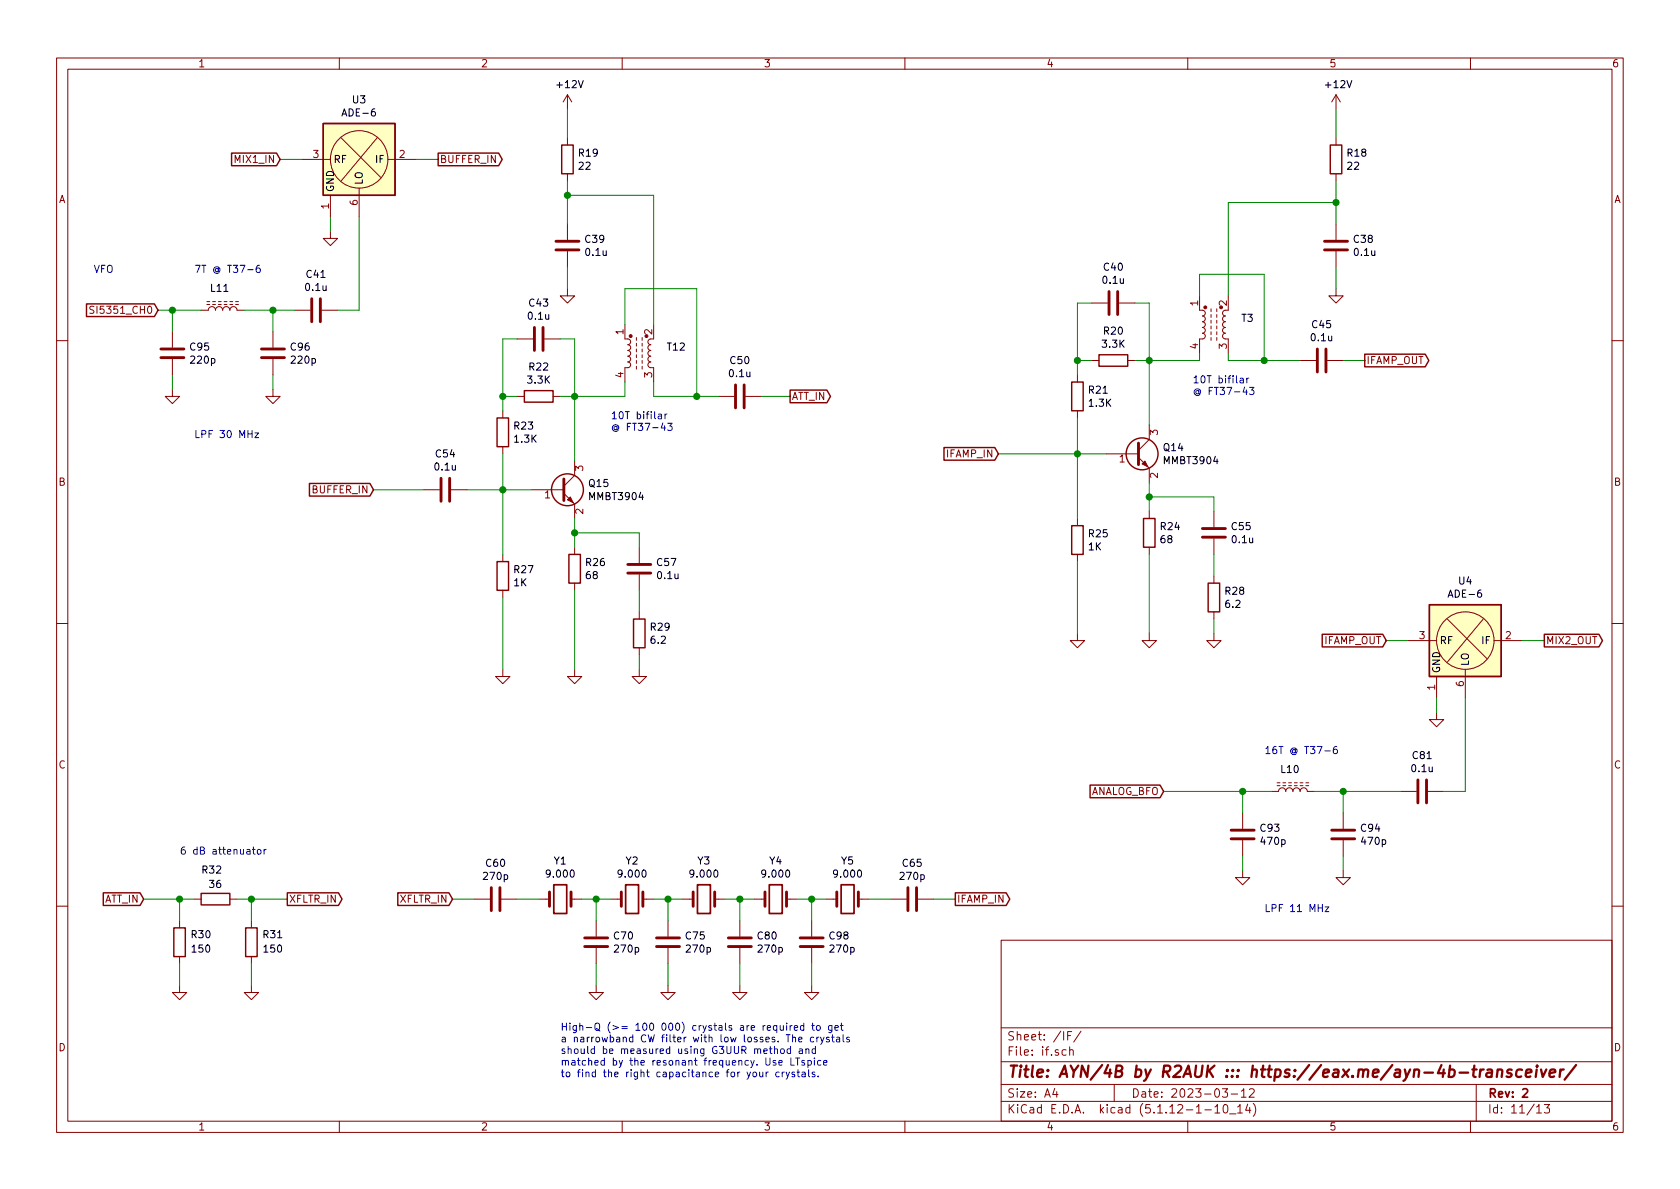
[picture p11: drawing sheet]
EESchema Schematic File Version 4
EELAYER 30 0
EELAYER END
$Descr A4 11693 8268
encoding utf-8
Sheet 11 13
Title "AYN/4B by R2AUK ::: https://eax.me/ayn-4b-transceiver/"
Date "2023-03-12"
Rev "2"
Comp ""
Comment1 ""
Comment2 ""
Comment3 ""
Comment4 ""
$EndDescr
Text GLabel 1950 1100 0    50   Input ~ 0
MIX1_IN
$Comp
L RF:ADE-6 U3
U 1 1
P 2500 1100
F 0 "U3" H 2500 1517 50  0000 C CNN
F 1 "ADE-6" H 2500 1426 50  0000 C CNN
F 2 "RF_Mini-Circuits:Mini-Circuits_CD542_LandPatternPL-052" H 2575 725 50  0001 C CNN
F 3 "www.minicircuits.com/pdfs/ADE-6.pdf" H 2675 825 50  0001 C CNN
	1    2500 1100
	1    0    0    -1  
$EndComp
$Comp
L power:GND #PWR046
U 1 1
P 2300 1600
F 0 "#PWR046" H 2300 1350 50  0001 C CNN
F 1 "GND" H 2305 1427 50  0001 C CNN
F 2 "" H 2300 1600 50  0001 C CNN
F 3 "" H 2300 1600 50  0001 C CNN
	1    2300 1600
	1    0    0    -1  
$EndComp
Wire Wire Line
	2300 1600 2300 1500
Wire Wire Line
	1950 1100 2100 1100
Text GLabel 1100 2150 0    50   Input ~ 0
SI5351_CH0
$Comp
L Device:C C?
U 1 1
P 2200 2150
AR Path="/638B3032/64158B46" Ref="C?"  Part="1" 
AR Path="/63A3545E/64158B46" Ref="C?"  Part="1" 
AR Path="/63701EE5/64158B46" Ref="C?"  Part="1" 
AR Path="/640EB8B6/64158B46" Ref="C?"  Part="1" 
AR Path="/6414DBCD/64158B46" Ref="C41"  Part="1" 
F 0 "C41" V 1948 2150 50  0000 C CNN
F 1 "0.1u" V 2039 2150 50  0000 C CNN
F 2 "Capacitor_SMD:C_0805_2012Metric_Pad1.15x1.40mm_HandSolder" H 2238 2000 50  0001 C CNN
F 3 "~" H 2200 2150 50  0001 C CNN
	1    2200 2150
	0    1    1    0   
$EndComp
Wire Wire Line
	2350 2150 2500 2150
Wire Wire Line
	2500 1500 2500 2150
Text GLabel 3050 1100 2    50   Output ~ 0
BUFFER_IN
Wire Wire Line
	3050 1100 2900 1100
Text GLabel 2600 3400 0    50   Input ~ 0
BUFFER_IN
$Comp
L Device:C C?
U 1 1
P 3100 3400
AR Path="/638B3032/641929F0" Ref="C?"  Part="1" 
AR Path="/63A3545E/641929F0" Ref="C?"  Part="1" 
AR Path="/63701EE5/641929F0" Ref="C?"  Part="1" 
AR Path="/640EB8B6/641929F0" Ref="C?"  Part="1" 
AR Path="/6414DBCD/641929F0" Ref="C54"  Part="1" 
F 0 "C54" V 2848 3400 50  0000 C CNN
F 1 "0.1u" V 2939 3400 50  0000 C CNN
F 2 "Capacitor_SMD:C_0805_2012Metric_Pad1.15x1.40mm_HandSolder" H 3138 3250 50  0001 C CNN
F 3 "~" H 3100 3400 50  0001 C CNN
	1    3100 3400
	0    1    1    0   
$EndComp
$Comp
L Device:L_Core_Ferrite_Coupled_1423 T?
U 1 1
P 4450 2450
AR Path="/639CF160/641929F6" Ref="T?"  Part="1" 
AR Path="/63701EE5/641929F6" Ref="T?"  Part="1" 
AR Path="/640EB8B6/641929F6" Ref="T?"  Part="1" 
AR Path="/6414DBCD/641929F6" Ref="T12"  Part="1" 
F 0 "T12" V 4404 2262 50  0000 R CNN
F 1 "FT37-43" V 4495 2262 50  0001 R CNN
F 2 "Package_DIP:DIP-4_W7.62mm" H 4450 2450 50  0001 C CNN
F 3 "~" H 4450 2450 50  0001 C CNN
	1    4450 2450
	0    -1   1    0   
$EndComp
Text Notes 4250 3000 0    50   ~ 0
10T bifilar\n@ FT37-43
$Comp
L Transistor_BJT:MMBT3904 Q?
U 1 1
P 3900 3400
AR Path="/63701EE5/641929FD" Ref="Q?"  Part="1" 
AR Path="/640EB8B6/641929FD" Ref="Q?"  Part="1" 
AR Path="/6414DBCD/641929FD" Ref="Q15"  Part="1" 
F 0 "Q15" H 4091 3446 50  0000 L CNN
F 1 "MMBT3904" H 4091 3355 50  0000 L CNN
F 2 "Package_TO_SOT_SMD:SOT-23" H 4100 3325 50  0001 L CIN
F 3 "https://www.fairchildsemi.com/datasheets/2N/2N3904.pdf" H 3900 3400 50  0001 L CNN
	1    3900 3400
	1    0    0    -1  
$EndComp
$Comp
L Device:C C?
U 1 1
P 4450 3950
AR Path="/63701EE5/64192A03" Ref="C?"  Part="1" 
AR Path="/640EB8B6/64192A03" Ref="C?"  Part="1" 
AR Path="/6414DBCD/64192A03" Ref="C57"  Part="1" 
F 0 "C57" H 4565 3996 50  0000 L CNN
F 1 "0.1u" H 4565 3905 50  0000 L CNN
F 2 "Capacitor_SMD:C_0805_2012Metric_Pad1.15x1.40mm_HandSolder" H 4488 3800 50  0001 C CNN
F 3 "~" H 4450 3950 50  0001 C CNN
	1    4450 3950
	1    0    0    -1  
$EndComp
$Comp
L Device:R R?
U 1 1
P 4000 3950
AR Path="/6376AB9B/64192A09" Ref="R?"  Part="1" 
AR Path="/638B3032/64192A09" Ref="R?"  Part="1" 
AR Path="/63A3545E/64192A09" Ref="R?"  Part="1" 
AR Path="/63701EE5/64192A09" Ref="R?"  Part="1" 
AR Path="/640EB8B6/64192A09" Ref="R?"  Part="1" 
AR Path="/6414DBCD/64192A09" Ref="R26"  Part="1" 
F 0 "R26" H 4070 3996 50  0000 L CNN
F 1 "68" H 4070 3905 50  0000 L CNN
F 2 "Resistor_SMD:R_0805_2012Metric_Pad1.15x1.40mm_HandSolder" V 3930 3950 50  0001 C CNN
F 3 "~" H 4000 3950 50  0001 C CNN
	1    4000 3950
	1    0    0    -1  
$EndComp
$Comp
L Device:R R?
U 1 1
P 4450 4400
AR Path="/6376AB9B/64192A0F" Ref="R?"  Part="1" 
AR Path="/638B3032/64192A0F" Ref="R?"  Part="1" 
AR Path="/63A3545E/64192A0F" Ref="R?"  Part="1" 
AR Path="/63701EE5/64192A0F" Ref="R?"  Part="1" 
AR Path="/640EB8B6/64192A0F" Ref="R?"  Part="1" 
AR Path="/6414DBCD/64192A0F" Ref="R29"  Part="1" 
F 0 "R29" H 4520 4446 50  0000 L CNN
F 1 "6.2" H 4520 4355 50  0000 L CNN
F 2 "Resistor_SMD:R_0805_2012Metric_Pad1.15x1.40mm_HandSolder" V 4380 4400 50  0001 C CNN
F 3 "~" H 4450 4400 50  0001 C CNN
	1    4450 4400
	1    0    0    -1  
$EndComp
$Comp
L power:GND #PWR?
U 1 1
P 4450 4650
AR Path="/64192A15" Ref="#PWR?"  Part="1" 
AR Path="/63DD0977/64192A15" Ref="#PWR?"  Part="1" 
AR Path="/640EB8B6/64192A15" Ref="#PWR?"  Part="1" 
AR Path="/6414DBCD/64192A15" Ref="#PWR056"  Part="1" 
F 0 "#PWR056" H 4450 4400 50  0001 C CNN
F 1 "GND" H 4455 4477 50  0001 C CNN
F 2 "" H 4450 4650 50  0001 C CNN
F 3 "" H 4450 4650 50  0001 C CNN
	1    4450 4650
	-1   0    0    -1  
$EndComp
$Comp
L power:GND #PWR?
U 1 1
P 4000 4650
AR Path="/64192A1B" Ref="#PWR?"  Part="1" 
AR Path="/63DD0977/64192A1B" Ref="#PWR?"  Part="1" 
AR Path="/640EB8B6/64192A1B" Ref="#PWR?"  Part="1" 
AR Path="/6414DBCD/64192A1B" Ref="#PWR055"  Part="1" 
F 0 "#PWR055" H 4000 4400 50  0001 C CNN
F 1 "GND" H 4005 4477 50  0001 C CNN
F 2 "" H 4000 4650 50  0001 C CNN
F 3 "" H 4000 4650 50  0001 C CNN
	1    4000 4650
	-1   0    0    -1  
$EndComp
$Comp
L Device:R R?
U 1 1
P 3500 4000
AR Path="/6376AB9B/64192A21" Ref="R?"  Part="1" 
AR Path="/638B3032/64192A21" Ref="R?"  Part="1" 
AR Path="/63A3545E/64192A21" Ref="R?"  Part="1" 
AR Path="/63701EE5/64192A21" Ref="R?"  Part="1" 
AR Path="/640EB8B6/64192A21" Ref="R?"  Part="1" 
AR Path="/6414DBCD/64192A21" Ref="R27"  Part="1" 
F 0 "R27" H 3570 4046 50  0000 L CNN
F 1 "1K" H 3570 3955 50  0000 L CNN
F 2 "Resistor_SMD:R_0805_2012Metric_Pad1.15x1.40mm_HandSolder" V 3430 4000 50  0001 C CNN
F 3 "~" H 3500 4000 50  0001 C CNN
	1    3500 4000
	1    0    0    -1  
$EndComp
$Comp
L Device:R R?
U 1 1
P 3500 3000
AR Path="/6376AB9B/64192A27" Ref="R?"  Part="1" 
AR Path="/638B3032/64192A27" Ref="R?"  Part="1" 
AR Path="/63A3545E/64192A27" Ref="R?"  Part="1" 
AR Path="/63701EE5/64192A27" Ref="R?"  Part="1" 
AR Path="/640EB8B6/64192A27" Ref="R?"  Part="1" 
AR Path="/6414DBCD/64192A27" Ref="R23"  Part="1" 
F 0 "R23" H 3570 3046 50  0000 L CNN
F 1 "1.3K" H 3570 2955 50  0000 L CNN
F 2 "Resistor_SMD:R_0805_2012Metric_Pad1.15x1.40mm_HandSolder" V 3430 3000 50  0001 C CNN
F 3 "~" H 3500 3000 50  0001 C CNN
	1    3500 3000
	1    0    0    -1  
$EndComp
$Comp
L Device:R R?
U 1 1
P 3750 2750
AR Path="/63701EE5/64192A2D" Ref="R?"  Part="1" 
AR Path="/640EB8B6/64192A2D" Ref="R?"  Part="1" 
AR Path="/6414DBCD/64192A2D" Ref="R22"  Part="1" 
F 0 "R22" V 3543 2750 50  0000 C CNN
F 1 "3.3K" V 3634 2750 50  0000 C CNN
F 2 "Resistor_SMD:R_0805_2012Metric_Pad1.15x1.40mm_HandSolder" V 3680 2750 50  0001 C CNN
F 3 "~" H 3750 2750 50  0001 C CNN
	1    3750 2750
	0    1    1    0   
$EndComp
$Comp
L Device:C C?
U 1 1
P 3750 2350
AR Path="/638B3032/64192A33" Ref="C?"  Part="1" 
AR Path="/63A3545E/64192A33" Ref="C?"  Part="1" 
AR Path="/63701EE5/64192A33" Ref="C?"  Part="1" 
AR Path="/640EB8B6/64192A33" Ref="C?"  Part="1" 
AR Path="/6414DBCD/64192A33" Ref="C43"  Part="1" 
F 0 "C43" V 3498 2350 50  0000 C CNN
F 1 "0.1u" V 3589 2350 50  0000 C CNN
F 2 "Capacitor_SMD:C_0805_2012Metric_Pad1.15x1.40mm_HandSolder" H 3788 2200 50  0001 C CNN
F 3 "~" H 3750 2350 50  0001 C CNN
	1    3750 2350
	0    1    1    0   
$EndComp
Text GLabel 5500 2750 2    50   Output ~ 0
ATT_IN
$Comp
L Device:C C?
U 1 1
P 3950 1700
AR Path="/63701EE5/64192A40" Ref="C?"  Part="1" 
AR Path="/640EB8B6/64192A40" Ref="C?"  Part="1" 
AR Path="/6414DBCD/64192A40" Ref="C39"  Part="1" 
F 0 "C39" H 4065 1746 50  0000 L CNN
F 1 "0.1u" H 4065 1655 50  0000 L CNN
F 2 "Capacitor_SMD:C_0805_2012Metric_Pad1.15x1.40mm_HandSolder" H 3988 1550 50  0001 C CNN
F 3 "~" H 3950 1700 50  0001 C CNN
	1    3950 1700
	1    0    0    -1  
$EndComp
$Comp
L Device:R R?
U 1 1
P 3950 1100
AR Path="/6376AB9B/64192A46" Ref="R?"  Part="1" 
AR Path="/638B3032/64192A46" Ref="R?"  Part="1" 
AR Path="/63A3545E/64192A46" Ref="R?"  Part="1" 
AR Path="/63701EE5/64192A46" Ref="R?"  Part="1" 
AR Path="/640EB8B6/64192A46" Ref="R?"  Part="1" 
AR Path="/6414DBCD/64192A46" Ref="R19"  Part="1" 
F 0 "R19" H 4020 1146 50  0000 L CNN
F 1 "22" H 4020 1055 50  0000 L CNN
F 2 "Resistor_SMD:R_0805_2012Metric_Pad1.15x1.40mm_HandSolder" V 3880 1100 50  0001 C CNN
F 3 "~" H 3950 1100 50  0001 C CNN
	1    3950 1100
	1    0    0    -1  
$EndComp
$Comp
L power:+12V #PWR?
U 1 1
P 3950 750
AR Path="/64192A4C" Ref="#PWR?"  Part="1" 
AR Path="/63DD0977/64192A4C" Ref="#PWR?"  Part="1" 
AR Path="/640EB8B6/64192A4C" Ref="#PWR?"  Part="1" 
AR Path="/6414DBCD/64192A4C" Ref="#PWR045"  Part="1" 
F 0 "#PWR045" H 3950 600 50  0001 C CNN
F 1 "+12V" H 3965 923 50  0000 C CNN
F 2 "" H 3950 750 50  0001 C CNN
F 3 "" H 3950 750 50  0001 C CNN
	1    3950 750 
	1    0    0    -1  
$EndComp
$Comp
L power:GND #PWR?
U 1 1
P 3500 4650
AR Path="/64192A52" Ref="#PWR?"  Part="1" 
AR Path="/63DD0977/64192A52" Ref="#PWR?"  Part="1" 
AR Path="/640EB8B6/64192A52" Ref="#PWR?"  Part="1" 
AR Path="/6414DBCD/64192A52" Ref="#PWR054"  Part="1" 
F 0 "#PWR054" H 3500 4400 50  0001 C CNN
F 1 "GND" H 3505 4477 50  0001 C CNN
F 2 "" H 3500 4650 50  0001 C CNN
F 3 "" H 3500 4650 50  0001 C CNN
	1    3500 4650
	-1   0    0    -1  
$EndComp
Wire Wire Line
	2600 3400 2950 3400
Wire Wire Line
	3250 3400 3500 3400
Wire Wire Line
	3500 3400 3500 3850
Connection ~ 3500 3400
Wire Wire Line
	3500 3400 3700 3400
Wire Wire Line
	3500 4150 3500 4650
Wire Wire Line
	4000 3600 4000 3700
Wire Wire Line
	4000 4100 4000 4650
Wire Wire Line
	4000 3700 4450 3700
Wire Wire Line
	4450 3700 4450 3800
Connection ~ 4000 3700
Wire Wire Line
	4000 3700 4000 3800
Wire Wire Line
	4450 4100 4450 4250
Wire Wire Line
	4450 4550 4450 4650
Wire Wire Line
	3500 3400 3500 3150
Wire Wire Line
	4000 3200 4000 2750
Wire Wire Line
	4000 2350 3900 2350
Wire Wire Line
	3600 2350 3500 2350
Wire Wire Line
	3500 2350 3500 2750
Wire Wire Line
	3600 2750 3500 2750
Connection ~ 3500 2750
Wire Wire Line
	3500 2750 3500 2850
Wire Wire Line
	3900 2750 4000 2750
Connection ~ 4000 2750
Wire Wire Line
	4000 2750 4000 2350
$Comp
L power:GND #PWR?
U 1 1
P 3950 2000
AR Path="/64192A7A" Ref="#PWR?"  Part="1" 
AR Path="/63DD0977/64192A7A" Ref="#PWR?"  Part="1" 
AR Path="/640EB8B6/64192A7A" Ref="#PWR?"  Part="1" 
AR Path="/6414DBCD/64192A7A" Ref="#PWR048"  Part="1" 
F 0 "#PWR048" H 3950 1750 50  0001 C CNN
F 1 "GND" H 3955 1827 50  0001 C CNN
F 2 "" H 3950 2000 50  0001 C CNN
F 3 "" H 3950 2000 50  0001 C CNN
	1    3950 2000
	-1   0    0    -1  
$EndComp
Wire Wire Line
	3950 1850 3950 2000
Wire Wire Line
	3950 950  3950 750 
Text GLabel 6950 3150 0    50   Input ~ 0
IFAMP_IN
$Comp
L Device:L_Core_Ferrite_Coupled_1423 T?
U 1 1
P 8450 2250
AR Path="/639CF160/6419DEDE" Ref="T?"  Part="1" 
AR Path="/63701EE5/6419DEDE" Ref="T?"  Part="1" 
AR Path="/640EB8B6/6419DEDE" Ref="T?"  Part="1" 
AR Path="/6414DBCD/6419DEDE" Ref="T3"  Part="1" 
F 0 "T3" V 8404 2062 50  0000 R CNN
F 1 "FT37-43" V 8495 2062 50  0001 R CNN
F 2 "Package_DIP:DIP-4_W7.62mm" H 8450 2250 50  0001 C CNN
F 3 "~" H 8450 2250 50  0001 C CNN
	1    8450 2250
	0    -1   1    0   
$EndComp
Text Notes 8300 2750 0    50   ~ 0
10T bifilar\n@ FT37-43
$Comp
L Transistor_BJT:MMBT3904 Q?
U 1 1
P 7900 3150
AR Path="/63701EE5/6419DEE5" Ref="Q?"  Part="1" 
AR Path="/640EB8B6/6419DEE5" Ref="Q?"  Part="1" 
AR Path="/6414DBCD/6419DEE5" Ref="Q14"  Part="1" 
F 0 "Q14" H 8091 3196 50  0000 L CNN
F 1 "MMBT3904" H 8091 3105 50  0000 L CNN
F 2 "Package_TO_SOT_SMD:SOT-23" H 8100 3075 50  0001 L CIN
F 3 "https://www.fairchildsemi.com/datasheets/2N/2N3904.pdf" H 7900 3150 50  0001 L CNN
	1    7900 3150
	1    0    0    -1  
$EndComp
$Comp
L Device:C C?
U 1 1
P 8450 3700
AR Path="/63701EE5/6419DEEB" Ref="C?"  Part="1" 
AR Path="/640EB8B6/6419DEEB" Ref="C?"  Part="1" 
AR Path="/6414DBCD/6419DEEB" Ref="C55"  Part="1" 
F 0 "C55" H 8565 3746 50  0000 L CNN
F 1 "0.1u" H 8565 3655 50  0000 L CNN
F 2 "Capacitor_SMD:C_0805_2012Metric_Pad1.15x1.40mm_HandSolder" H 8488 3550 50  0001 C CNN
F 3 "~" H 8450 3700 50  0001 C CNN
	1    8450 3700
	1    0    0    -1  
$EndComp
$Comp
L Device:R R?
U 1 1
P 8000 3700
AR Path="/6376AB9B/6419DEF1" Ref="R?"  Part="1" 
AR Path="/638B3032/6419DEF1" Ref="R?"  Part="1" 
AR Path="/63A3545E/6419DEF1" Ref="R?"  Part="1" 
AR Path="/63701EE5/6419DEF1" Ref="R?"  Part="1" 
AR Path="/640EB8B6/6419DEF1" Ref="R?"  Part="1" 
AR Path="/6414DBCD/6419DEF1" Ref="R24"  Part="1" 
F 0 "R24" H 8070 3746 50  0000 L CNN
F 1 "68" H 8070 3655 50  0000 L CNN
F 2 "Resistor_SMD:R_0805_2012Metric_Pad1.15x1.40mm_HandSolder" V 7930 3700 50  0001 C CNN
F 3 "~" H 8000 3700 50  0001 C CNN
	1    8000 3700
	1    0    0    -1  
$EndComp
$Comp
L Device:R R?
U 1 1
P 8450 4150
AR Path="/6376AB9B/6419DEF7" Ref="R?"  Part="1" 
AR Path="/638B3032/6419DEF7" Ref="R?"  Part="1" 
AR Path="/63A3545E/6419DEF7" Ref="R?"  Part="1" 
AR Path="/63701EE5/6419DEF7" Ref="R?"  Part="1" 
AR Path="/640EB8B6/6419DEF7" Ref="R?"  Part="1" 
AR Path="/6414DBCD/6419DEF7" Ref="R28"  Part="1" 
F 0 "R28" H 8520 4196 50  0000 L CNN
F 1 "6.2" H 8520 4105 50  0000 L CNN
F 2 "Resistor_SMD:R_0805_2012Metric_Pad1.15x1.40mm_HandSolder" V 8380 4150 50  0001 C CNN
F 3 "~" H 8450 4150 50  0001 C CNN
	1    8450 4150
	1    0    0    -1  
$EndComp
$Comp
L power:GND #PWR?
U 1 1
P 8450 4400
AR Path="/6419DEFD" Ref="#PWR?"  Part="1" 
AR Path="/63DD0977/6419DEFD" Ref="#PWR?"  Part="1" 
AR Path="/640EB8B6/6419DEFD" Ref="#PWR?"  Part="1" 
AR Path="/6414DBCD/6419DEFD" Ref="#PWR053"  Part="1" 
F 0 "#PWR053" H 8450 4150 50  0001 C CNN
F 1 "GND" H 8455 4227 50  0001 C CNN
F 2 "" H 8450 4400 50  0001 C CNN
F 3 "" H 8450 4400 50  0001 C CNN
	1    8450 4400
	-1   0    0    -1  
$EndComp
$Comp
L power:GND #PWR?
U 1 1
P 8000 4400
AR Path="/6419DF03" Ref="#PWR?"  Part="1" 
AR Path="/63DD0977/6419DF03" Ref="#PWR?"  Part="1" 
AR Path="/640EB8B6/6419DF03" Ref="#PWR?"  Part="1" 
AR Path="/6414DBCD/6419DF03" Ref="#PWR052"  Part="1" 
F 0 "#PWR052" H 8000 4150 50  0001 C CNN
F 1 "GND" H 8005 4227 50  0001 C CNN
F 2 "" H 8000 4400 50  0001 C CNN
F 3 "" H 8000 4400 50  0001 C CNN
	1    8000 4400
	-1   0    0    -1  
$EndComp
$Comp
L Device:R R?
U 1 1
P 7500 3750
AR Path="/6376AB9B/6419DF09" Ref="R?"  Part="1" 
AR Path="/638B3032/6419DF09" Ref="R?"  Part="1" 
AR Path="/63A3545E/6419DF09" Ref="R?"  Part="1" 
AR Path="/63701EE5/6419DF09" Ref="R?"  Part="1" 
AR Path="/640EB8B6/6419DF09" Ref="R?"  Part="1" 
AR Path="/6414DBCD/6419DF09" Ref="R25"  Part="1" 
F 0 "R25" H 7570 3796 50  0000 L CNN
F 1 "1K" H 7570 3705 50  0000 L CNN
F 2 "Resistor_SMD:R_0805_2012Metric_Pad1.15x1.40mm_HandSolder" V 7430 3750 50  0001 C CNN
F 3 "~" H 7500 3750 50  0001 C CNN
	1    7500 3750
	1    0    0    -1  
$EndComp
$Comp
L Device:R R?
U 1 1
P 7500 2750
AR Path="/6376AB9B/6419DF0F" Ref="R?"  Part="1" 
AR Path="/638B3032/6419DF0F" Ref="R?"  Part="1" 
AR Path="/63A3545E/6419DF0F" Ref="R?"  Part="1" 
AR Path="/63701EE5/6419DF0F" Ref="R?"  Part="1" 
AR Path="/640EB8B6/6419DF0F" Ref="R?"  Part="1" 
AR Path="/6414DBCD/6419DF0F" Ref="R21"  Part="1" 
F 0 "R21" H 7570 2796 50  0000 L CNN
F 1 "1.3K" H 7570 2705 50  0000 L CNN
F 2 "Resistor_SMD:R_0805_2012Metric_Pad1.15x1.40mm_HandSolder" V 7430 2750 50  0001 C CNN
F 3 "~" H 7500 2750 50  0001 C CNN
	1    7500 2750
	1    0    0    -1  
$EndComp
$Comp
L Device:R R?
U 1 1
P 7750 2500
AR Path="/63701EE5/6419DF15" Ref="R?"  Part="1" 
AR Path="/640EB8B6/6419DF15" Ref="R?"  Part="1" 
AR Path="/6414DBCD/6419DF15" Ref="R20"  Part="1" 
F 0 "R20" V 7543 2500 50  0000 C CNN
F 1 "3.3K" V 7634 2500 50  0000 C CNN
F 2 "Resistor_SMD:R_0805_2012Metric_Pad1.15x1.40mm_HandSolder" V 7680 2500 50  0001 C CNN
F 3 "~" H 7750 2500 50  0001 C CNN
	1    7750 2500
	0    1    1    0   
$EndComp
$Comp
L Device:C C?
U 1 1
P 7750 2100
AR Path="/638B3032/6419DF1B" Ref="C?"  Part="1" 
AR Path="/63A3545E/6419DF1B" Ref="C?"  Part="1" 
AR Path="/63701EE5/6419DF1B" Ref="C?"  Part="1" 
AR Path="/640EB8B6/6419DF1B" Ref="C?"  Part="1" 
AR Path="/6414DBCD/6419DF1B" Ref="C40"  Part="1" 
F 0 "C40" V 7498 2100 50  0000 C CNN
F 1 "0.1u" V 7589 2100 50  0000 C CNN
F 2 "Capacitor_SMD:C_0805_2012Metric_Pad1.15x1.40mm_HandSolder" H 7788 1950 50  0001 C CNN
F 3 "~" H 7750 2100 50  0001 C CNN
	1    7750 2100
	0    1    1    0   
$EndComp
$Comp
L Device:C C?
U 1 1
P 9200 2500
AR Path="/638B3032/6419DF21" Ref="C?"  Part="1" 
AR Path="/63A3545E/6419DF21" Ref="C?"  Part="1" 
AR Path="/63701EE5/6419DF21" Ref="C?"  Part="1" 
AR Path="/640EB8B6/6419DF21" Ref="C?"  Part="1" 
AR Path="/6414DBCD/6419DF21" Ref="C45"  Part="1" 
F 0 "C45" V 8948 2500 50  0000 C CNN
F 1 "0.1u" V 9039 2500 50  0000 C CNN
F 2 "Capacitor_SMD:C_0805_2012Metric_Pad1.15x1.40mm_HandSolder" H 9238 2350 50  0001 C CNN
F 3 "~" H 9200 2500 50  0001 C CNN
	1    9200 2500
	0    1    1    0   
$EndComp
Text GLabel 9500 2500 2    50   Output ~ 0
IFAMP_OUT
$Comp
L Device:C C?
U 1 1
P 9300 1700
AR Path="/63701EE5/6419DF28" Ref="C?"  Part="1" 
AR Path="/640EB8B6/6419DF28" Ref="C?"  Part="1" 
AR Path="/6414DBCD/6419DF28" Ref="C38"  Part="1" 
F 0 "C38" H 9415 1746 50  0000 L CNN
F 1 "0.1u" H 9415 1655 50  0000 L CNN
F 2 "Capacitor_SMD:C_0805_2012Metric_Pad1.15x1.40mm_HandSolder" H 9338 1550 50  0001 C CNN
F 3 "~" H 9300 1700 50  0001 C CNN
	1    9300 1700
	1    0    0    -1  
$EndComp
$Comp
L Device:R R?
U 1 1
P 9300 1100
AR Path="/6376AB9B/6419DF2E" Ref="R?"  Part="1" 
AR Path="/638B3032/6419DF2E" Ref="R?"  Part="1" 
AR Path="/63A3545E/6419DF2E" Ref="R?"  Part="1" 
AR Path="/63701EE5/6419DF2E" Ref="R?"  Part="1" 
AR Path="/640EB8B6/6419DF2E" Ref="R?"  Part="1" 
AR Path="/6414DBCD/6419DF2E" Ref="R18"  Part="1" 
F 0 "R18" H 9370 1146 50  0000 L CNN
F 1 "22" H 9370 1055 50  0000 L CNN
F 2 "Resistor_SMD:R_0805_2012Metric_Pad1.15x1.40mm_HandSolder" V 9230 1100 50  0001 C CNN
F 3 "~" H 9300 1100 50  0001 C CNN
	1    9300 1100
	1    0    0    -1  
$EndComp
$Comp
L power:+12V #PWR?
U 1 1
P 9300 750
AR Path="/6419DF34" Ref="#PWR?"  Part="1" 
AR Path="/63DD0977/6419DF34" Ref="#PWR?"  Part="1" 
AR Path="/640EB8B6/6419DF34" Ref="#PWR?"  Part="1" 
AR Path="/6414DBCD/6419DF34" Ref="#PWR044"  Part="1" 
F 0 "#PWR044" H 9300 600 50  0001 C CNN
F 1 "+12V" H 9315 923 50  0000 C CNN
F 2 "" H 9300 750 50  0001 C CNN
F 3 "" H 9300 750 50  0001 C CNN
	1    9300 750 
	1    0    0    -1  
$EndComp
$Comp
L power:GND #PWR?
U 1 1
P 7500 4400
AR Path="/6419DF3A" Ref="#PWR?"  Part="1" 
AR Path="/63DD0977/6419DF3A" Ref="#PWR?"  Part="1" 
AR Path="/640EB8B6/6419DF3A" Ref="#PWR?"  Part="1" 
AR Path="/6414DBCD/6419DF3A" Ref="#PWR051"  Part="1" 
F 0 "#PWR051" H 7500 4150 50  0001 C CNN
F 1 "GND" H 7505 4227 50  0001 C CNN
F 2 "" H 7500 4400 50  0001 C CNN
F 3 "" H 7500 4400 50  0001 C CNN
	1    7500 4400
	-1   0    0    -1  
$EndComp
Wire Wire Line
	7500 3150 7500 3600
Connection ~ 7500 3150
Wire Wire Line
	7500 3150 7700 3150
Wire Wire Line
	7500 3900 7500 4400
Wire Wire Line
	8000 3350 8000 3450
Wire Wire Line
	8000 3850 8000 4400
Wire Wire Line
	8000 3450 8450 3450
Wire Wire Line
	8450 3450 8450 3550
Connection ~ 8000 3450
Wire Wire Line
	8000 3450 8000 3550
Wire Wire Line
	8450 3850 8450 4000
Wire Wire Line
	8450 4300 8450 4400
Wire Wire Line
	7500 3150 7500 2900
Wire Wire Line
	8000 2950 8000 2500
Wire Wire Line
	8000 2100 7900 2100
Wire Wire Line
	7600 2100 7500 2100
Wire Wire Line
	7500 2100 7500 2500
Wire Wire Line
	7600 2500 7500 2500
Connection ~ 7500 2500
Wire Wire Line
	7500 2500 7500 2600
Wire Wire Line
	7900 2500 8000 2500
Connection ~ 8000 2500
Wire Wire Line
	8000 2500 8000 2100
Wire Wire Line
	8000 2500 8350 2500
Wire Wire Line
	8350 2500 8350 2450
Wire Wire Line
	8550 2450 8550 2500
Wire Wire Line
	8550 2500 8800 2500
Wire Wire Line
	8350 2050 8350 1900
Wire Wire Line
	8350 1900 8800 1900
Wire Wire Line
	8800 1900 8800 2500
Connection ~ 8800 2500
Wire Wire Line
	8800 2500 9050 2500
$Comp
L power:GND #PWR?
U 1 1
P 9300 2000
AR Path="/6419DF62" Ref="#PWR?"  Part="1" 
AR Path="/63DD0977/6419DF62" Ref="#PWR?"  Part="1" 
AR Path="/640EB8B6/6419DF62" Ref="#PWR?"  Part="1" 
AR Path="/6414DBCD/6419DF62" Ref="#PWR047"  Part="1" 
F 0 "#PWR047" H 9300 1750 50  0001 C CNN
F 1 "GND" H 9305 1827 50  0001 C CNN
F 2 "" H 9300 2000 50  0001 C CNN
F 3 "" H 9300 2000 50  0001 C CNN
	1    9300 2000
	-1   0    0    -1  
$EndComp
Wire Wire Line
	8550 2050 8550 1400
Wire Wire Line
	8550 1400 9300 1400
Wire Wire Line
	9300 1400 9300 1550
Wire Wire Line
	9300 1850 9300 2000
Wire Wire Line
	9500 2500 9350 2500
Wire Wire Line
	9300 1400 9300 1250
Connection ~ 9300 1400
Wire Wire Line
	9300 950  9300 750 
Wire Wire Line
	3950 1250 3950 1350
Connection ~ 3950 1350
Wire Wire Line
	3950 1350 3950 1550
Wire Wire Line
	5500 2750 5300 2750
Text GLabel 9650 4450 0    50   Input ~ 0
IFAMP_OUT
$Comp
L RF:ADE-6 U4
U 1 1
P 10200 4450
F 0 "U4" H 10200 4867 50  0000 C CNN
F 1 "ADE-6" H 10200 4776 50  0000 C CNN
F 2 "RF_Mini-Circuits:Mini-Circuits_CD542_LandPatternPL-052" H 10275 4075 50  0001 C CNN
F 3 "www.minicircuits.com/pdfs/ADE-6.pdf" H 10375 4175 50  0001 C CNN
	1    10200 4450
	1    0    0    -1  
$EndComp
$Comp
L power:GND #PWR057
U 1 1
P 10000 4950
F 0 "#PWR057" H 10000 4700 50  0001 C CNN
F 1 "GND" H 10005 4777 50  0001 C CNN
F 2 "" H 10000 4950 50  0001 C CNN
F 3 "" H 10000 4950 50  0001 C CNN
	1    10000 4950
	1    0    0    -1  
$EndComp
Wire Wire Line
	10000 4950 10000 4850
Wire Wire Line
	9650 4450 9800 4450
$Comp
L Device:C C?
U 1 1
P 9900 5500
AR Path="/638B3032/641E8456" Ref="C?"  Part="1" 
AR Path="/63A3545E/641E8456" Ref="C?"  Part="1" 
AR Path="/63701EE5/641E8456" Ref="C?"  Part="1" 
AR Path="/640EB8B6/641E8456" Ref="C?"  Part="1" 
AR Path="/6414DBCD/641E8456" Ref="C81"  Part="1" 
F 0 "C81" V 9648 5500 50  0000 C CNN
F 1 "0.1u" V 9739 5500 50  0000 C CNN
F 2 "Capacitor_SMD:C_0805_2012Metric_Pad1.15x1.40mm_HandSolder" H 9938 5350 50  0001 C CNN
F 3 "~" H 9900 5500 50  0001 C CNN
	1    9900 5500
	0    1    1    0   
$EndComp
Wire Wire Line
	10050 5500 10200 5500
Wire Wire Line
	10200 4850 10200 5500
Text GLabel 10750 4450 2    50   Output ~ 0
MIX2_OUT
Wire Wire Line
	10750 4450 10600 4450
Text GLabel 1000 6250 0    50   Input ~ 0
ATT_IN
$Comp
L Device:R R?
U 1 1
P 1250 6550
AR Path="/63701EE5/641EF032" Ref="R?"  Part="1" 
AR Path="/640EB8B6/641EF032" Ref="R?"  Part="1" 
AR Path="/6414DBCD/641EF032" Ref="R30"  Part="1" 
F 0 "R30" H 1100 6500 50  0000 C CNN
F 1 "150" H 1100 6600 50  0000 C CNN
F 2 "Resistor_SMD:R_0805_2012Metric_Pad1.15x1.40mm_HandSolder" V 1180 6550 50  0001 C CNN
F 3 "~" H 1250 6550 50  0001 C CNN
	1    1250 6550
	-1   0    0    1   
$EndComp
$Comp
L Device:R R?
U 1 1
P 1750 6550
AR Path="/63701EE5/641EF6C5" Ref="R?"  Part="1" 
AR Path="/640EB8B6/641EF6C5" Ref="R?"  Part="1" 
AR Path="/6414DBCD/641EF6C5" Ref="R31"  Part="1" 
F 0 "R31" H 1600 6500 50  0000 C CNN
F 1 "150" H 1600 6600 50  0000 C CNN
F 2 "Resistor_SMD:R_0805_2012Metric_Pad1.15x1.40mm_HandSolder" V 1680 6550 50  0001 C CNN
F 3 "~" H 1750 6550 50  0001 C CNN
	1    1750 6550
	-1   0    0    1   
$EndComp
$Comp
L Device:R R?
U 1 1
P 1500 6250
AR Path="/6376AB9B/641EFA3C" Ref="R?"  Part="1" 
AR Path="/638B3032/641EFA3C" Ref="R?"  Part="1" 
AR Path="/63A3545E/641EFA3C" Ref="R?"  Part="1" 
AR Path="/63701EE5/641EFA3C" Ref="R?"  Part="1" 
AR Path="/640EB8B6/641EFA3C" Ref="R?"  Part="1" 
AR Path="/6414DBCD/641EFA3C" Ref="R32"  Part="1" 
F 0 "R32" V 1700 6200 50  0000 L CNN
F 1 "36" V 1600 6200 50  0000 L CNN
F 2 "Resistor_SMD:R_0805_2012Metric_Pad1.15x1.40mm_HandSolder" V 1430 6250 50  0001 C CNN
F 3 "~" H 1500 6250 50  0001 C CNN
	1    1500 6250
	0    -1   -1   0   
$EndComp
$Comp
L power:GND #PWR?
U 1 1
P 1750 6850
AR Path="/641EFF8C" Ref="#PWR?"  Part="1" 
AR Path="/63DD0977/641EFF8C" Ref="#PWR?"  Part="1" 
AR Path="/640EB8B6/641EFF8C" Ref="#PWR?"  Part="1" 
AR Path="/6414DBCD/641EFF8C" Ref="#PWR058"  Part="1" 
F 0 "#PWR058" H 1750 6600 50  0001 C CNN
F 1 "GND" H 1755 6677 50  0001 C CNN
F 2 "" H 1750 6850 50  0001 C CNN
F 3 "" H 1750 6850 50  0001 C CNN
	1    1750 6850
	-1   0    0    -1  
$EndComp
Text GLabel 2000 6250 2    50   Output ~ 0
XFLTR_IN
Wire Wire Line
	1650 6250 1750 6250
Wire Wire Line
	1750 6250 1750 6400
Connection ~ 1750 6250
Wire Wire Line
	1750 6700 1750 6850
Text Notes 1250 5950 0    50   ~ 0
6 dB attenuator
$Comp
L Device:Crystal Y1
U 1 1
P 3900 6250
F 0 "Y1" H 3900 6518 50  0000 C CNN
F 1 "9.000" H 3900 6427 50  0000 C CNN
F 2 "Crystal:Crystal_HC49-U_Vertical" H 3900 6250 50  0001 C CNN
F 3 "~" H 3900 6250 50  0001 C CNN
	1    3900 6250
	1    0    0    -1  
$EndComp
Text GLabel 3150 6250 0    50   Input ~ 0
XFLTR_IN
$Comp
L Device:C C?
U 1 1
P 3450 6250
AR Path="/638B3032/642484EE" Ref="C?"  Part="1" 
AR Path="/63A3545E/642484EE" Ref="C?"  Part="1" 
AR Path="/63701EE5/642484EE" Ref="C?"  Part="1" 
AR Path="/640EB8B6/642484EE" Ref="C?"  Part="1" 
AR Path="/6414DBCD/642484EE" Ref="C60"  Part="1" 
F 0 "C60" V 3198 6250 50  0000 C CNN
F 1 "270p" V 3289 6250 50  0000 C CNN
F 2 "Capacitor_SMD:C_0805_2012Metric_Pad1.15x1.40mm_HandSolder" H 3488 6100 50  0001 C CNN
F 3 "~" H 3450 6250 50  0001 C CNN
	1    3450 6250
	0    1    1    0   
$EndComp
$Comp
L Device:Crystal Y2
U 1 1
P 4400 6250
F 0 "Y2" H 4400 6518 50  0000 C CNN
F 1 "9.000" H 4400 6427 50  0000 C CNN
F 2 "Crystal:Crystal_HC49-U_Vertical" H 4400 6250 50  0001 C CNN
F 3 "~" H 4400 6250 50  0001 C CNN
	1    4400 6250
	1    0    0    -1  
$EndComp
$Comp
L Device:Crystal Y3
U 1 1
P 4900 6250
F 0 "Y3" H 4900 6518 50  0000 C CNN
F 1 "9.000" H 4900 6427 50  0000 C CNN
F 2 "Crystal:Crystal_HC49-U_Vertical" H 4900 6250 50  0001 C CNN
F 3 "~" H 4900 6250 50  0001 C CNN
	1    4900 6250
	1    0    0    -1  
$EndComp
$Comp
L Device:Crystal Y4
U 1 1
P 5400 6250
F 0 "Y4" H 5400 6518 50  0000 C CNN
F 1 "9.000" H 5400 6427 50  0000 C CNN
F 2 "Crystal:Crystal_HC49-U_Vertical" H 5400 6250 50  0001 C CNN
F 3 "~" H 5400 6250 50  0001 C CNN
	1    5400 6250
	1    0    0    -1  
$EndComp
$Comp
L Device:C C?
U 1 1
P 6350 6250
AR Path="/638B3032/6425FDA6" Ref="C?"  Part="1" 
AR Path="/63A3545E/6425FDA6" Ref="C?"  Part="1" 
AR Path="/63701EE5/6425FDA6" Ref="C?"  Part="1" 
AR Path="/640EB8B6/6425FDA6" Ref="C?"  Part="1" 
AR Path="/6414DBCD/6425FDA6" Ref="C65"  Part="1" 
F 0 "C65" V 6098 6250 50  0000 C CNN
F 1 "270p" V 6189 6250 50  0000 C CNN
F 2 "Capacitor_SMD:C_0805_2012Metric_Pad1.15x1.40mm_HandSolder" H 6388 6100 50  0001 C CNN
F 3 "~" H 6350 6250 50  0001 C CNN
	1    6350 6250
	0    1    1    0   
$EndComp
$Comp
L Device:C C?
U 1 1
P 4150 6550
AR Path="/63701EE5/64260278" Ref="C?"  Part="1" 
AR Path="/640EB8B6/64260278" Ref="C?"  Part="1" 
AR Path="/6414DBCD/64260278" Ref="C70"  Part="1" 
F 0 "C70" H 4265 6596 50  0000 L CNN
F 1 "270p" H 4265 6505 50  0000 L CNN
F 2 "Capacitor_SMD:C_0805_2012Metric_Pad1.15x1.40mm_HandSolder" H 4188 6400 50  0001 C CNN
F 3 "~" H 4150 6550 50  0001 C CNN
	1    4150 6550
	1    0    0    -1  
$EndComp
$Comp
L Device:C C?
U 1 1
P 4650 6550
AR Path="/63701EE5/6426B53A" Ref="C?"  Part="1" 
AR Path="/640EB8B6/6426B53A" Ref="C?"  Part="1" 
AR Path="/6414DBCD/6426B53A" Ref="C75"  Part="1" 
F 0 "C75" H 4765 6596 50  0000 L CNN
F 1 "270p" H 4765 6505 50  0000 L CNN
F 2 "Capacitor_SMD:C_0805_2012Metric_Pad1.15x1.40mm_HandSolder" H 4688 6400 50  0001 C CNN
F 3 "~" H 4650 6550 50  0001 C CNN
	1    4650 6550
	1    0    0    -1  
$EndComp
$Comp
L Device:C C?
U 1 1
P 5150 6550
AR Path="/63701EE5/6426B8CA" Ref="C?"  Part="1" 
AR Path="/640EB8B6/6426B8CA" Ref="C?"  Part="1" 
AR Path="/6414DBCD/6426B8CA" Ref="C80"  Part="1" 
F 0 "C80" H 5265 6596 50  0000 L CNN
F 1 "270p" H 5265 6505 50  0000 L CNN
F 2 "Capacitor_SMD:C_0805_2012Metric_Pad1.15x1.40mm_HandSolder" H 5188 6400 50  0001 C CNN
F 3 "~" H 5150 6550 50  0001 C CNN
	1    5150 6550
	1    0    0    -1  
$EndComp
$Comp
L power:GND #PWR?
U 1 1
P 4150 6850
AR Path="/6426BC3D" Ref="#PWR?"  Part="1" 
AR Path="/63DD0977/6426BC3D" Ref="#PWR?"  Part="1" 
AR Path="/640EB8B6/6426BC3D" Ref="#PWR?"  Part="1" 
AR Path="/6414DBCD/6426BC3D" Ref="#PWR059"  Part="1" 
F 0 "#PWR059" H 4150 6600 50  0001 C CNN
F 1 "GND" H 4155 6677 50  0001 C CNN
F 2 "" H 4150 6850 50  0001 C CNN
F 3 "" H 4150 6850 50  0001 C CNN
	1    4150 6850
	-1   0    0    -1  
$EndComp
$Comp
L power:GND #PWR?
U 1 1
P 4650 6850
AR Path="/6426BF71" Ref="#PWR?"  Part="1" 
AR Path="/63DD0977/6426BF71" Ref="#PWR?"  Part="1" 
AR Path="/640EB8B6/6426BF71" Ref="#PWR?"  Part="1" 
AR Path="/6414DBCD/6426BF71" Ref="#PWR060"  Part="1" 
F 0 "#PWR060" H 4650 6600 50  0001 C CNN
F 1 "GND" H 4655 6677 50  0001 C CNN
F 2 "" H 4650 6850 50  0001 C CNN
F 3 "" H 4650 6850 50  0001 C CNN
	1    4650 6850
	-1   0    0    -1  
$EndComp
$Comp
L power:GND #PWR?
U 1 1
P 5150 6850
AR Path="/6426C4FC" Ref="#PWR?"  Part="1" 
AR Path="/63DD0977/6426C4FC" Ref="#PWR?"  Part="1" 
AR Path="/640EB8B6/6426C4FC" Ref="#PWR?"  Part="1" 
AR Path="/6414DBCD/6426C4FC" Ref="#PWR061"  Part="1" 
F 0 "#PWR061" H 5150 6600 50  0001 C CNN
F 1 "GND" H 5155 6677 50  0001 C CNN
F 2 "" H 5150 6850 50  0001 C CNN
F 3 "" H 5150 6850 50  0001 C CNN
	1    5150 6850
	-1   0    0    -1  
$EndComp
Text GLabel 6650 6250 2    50   Output ~ 0
IFAMP_IN
Wire Wire Line
	3150 6250 3300 6250
Wire Wire Line
	3600 6250 3750 6250
Wire Wire Line
	4050 6250 4150 6250
Wire Wire Line
	4550 6250 4650 6250
Wire Wire Line
	5050 6250 5150 6250
Wire Wire Line
	6050 6250 6200 6250
Wire Wire Line
	6500 6250 6650 6250
Wire Wire Line
	4150 6250 4150 6400
Connection ~ 4150 6250
Wire Wire Line
	4150 6250 4250 6250
Wire Wire Line
	4150 6700 4150 6850
Wire Wire Line
	4650 6250 4650 6400
Connection ~ 4650 6250
Wire Wire Line
	4650 6250 4750 6250
Wire Wire Line
	4650 6700 4650 6850
Wire Wire Line
	5150 6250 5150 6400
Connection ~ 5150 6250
Wire Wire Line
	5150 6250 5250 6250
Wire Wire Line
	5150 6700 5150 6850
Text Notes 3900 7500 0    50   ~ 0
High-Q (>= 100 000) crystals are required to get\na narrowband CW filter with low losses. The crystals\nshould be measured using G3UUR method and\nmatched by the resonant frequency. Use LTspice\nto find the right capacitance for your crystals.
$Comp
L Device:L_Core_Ferrite L?
U 1 1
P 9000 5500
AR Path="/63DD0977/645F238C" Ref="L?"  Part="1" 
AR Path="/63701EE5/645F238C" Ref="L?"  Part="1" 
AR Path="/6414DBCD/645F238C" Ref="L10"  Part="1" 
F 0 "L10" V 9150 5450 50  0000 L CNN
F 1 "T37-6" V 9134 5500 50  0001 C CNN
F 2 "Inductor_THT:L_Toroid_Horizontal_D9.5mm_P15.00mm_Diameter10-5mm_Amidon-T37" H 9000 5500 50  0001 C CNN
F 3 "~" H 9000 5500 50  0001 C CNN
	1    9000 5500
	0    -1   -1   0   
$EndComp
Text Notes 8800 5250 0    50   ~ 0
16T @ T37-6
$Comp
L Device:C C?
U 1 1
P 8650 5800
AR Path="/63701EE5/645F5B9F" Ref="C?"  Part="1" 
AR Path="/640EB8B6/645F5B9F" Ref="C?"  Part="1" 
AR Path="/6414DBCD/645F5B9F" Ref="C93"  Part="1" 
F 0 "C93" H 8765 5846 50  0000 L CNN
F 1 "470p" H 8765 5755 50  0000 L CNN
F 2 "Capacitor_SMD:C_0805_2012Metric_Pad1.15x1.40mm_HandSolder" H 8688 5650 50  0001 C CNN
F 3 "~" H 8650 5800 50  0001 C CNN
	1    8650 5800
	1    0    0    -1  
$EndComp
$Comp
L Device:C C?
U 1 1
P 9350 5800
AR Path="/63701EE5/645F61F4" Ref="C?"  Part="1" 
AR Path="/640EB8B6/645F61F4" Ref="C?"  Part="1" 
AR Path="/6414DBCD/645F61F4" Ref="C94"  Part="1" 
F 0 "C94" H 9465 5846 50  0000 L CNN
F 1 "470p" H 9465 5755 50  0000 L CNN
F 2 "Capacitor_SMD:C_0805_2012Metric_Pad1.15x1.40mm_HandSolder" H 9388 5650 50  0001 C CNN
F 3 "~" H 9350 5800 50  0001 C CNN
	1    9350 5800
	1    0    0    -1  
$EndComp
$Comp
L power:GND #PWR?
U 1 1
P 8650 6050
AR Path="/645F69E2" Ref="#PWR?"  Part="1" 
AR Path="/63DD0977/645F69E2" Ref="#PWR?"  Part="1" 
AR Path="/640EB8B6/645F69E2" Ref="#PWR?"  Part="1" 
AR Path="/6414DBCD/645F69E2" Ref="#PWR076"  Part="1" 
F 0 "#PWR076" H 8650 5800 50  0001 C CNN
F 1 "GND" H 8655 5877 50  0001 C CNN
F 2 "" H 8650 6050 50  0001 C CNN
F 3 "" H 8650 6050 50  0001 C CNN
	1    8650 6050
	-1   0    0    -1  
$EndComp
$Comp
L power:GND #PWR?
U 1 1
P 9350 6050
AR Path="/645F71CC" Ref="#PWR?"  Part="1" 
AR Path="/63DD0977/645F71CC" Ref="#PWR?"  Part="1" 
AR Path="/640EB8B6/645F71CC" Ref="#PWR?"  Part="1" 
AR Path="/6414DBCD/645F71CC" Ref="#PWR077"  Part="1" 
F 0 "#PWR077" H 9350 5800 50  0001 C CNN
F 1 "GND" H 9355 5877 50  0001 C CNN
F 2 "" H 9350 6050 50  0001 C CNN
F 3 "" H 9350 6050 50  0001 C CNN
	1    9350 6050
	-1   0    0    -1  
$EndComp
Wire Wire Line
	9150 5500 9350 5500
Wire Wire Line
	9350 5500 9350 5650
Connection ~ 9350 5500
Wire Wire Line
	9350 5500 9750 5500
Wire Wire Line
	8650 5500 8650 5650
Wire Wire Line
	8650 5500 8850 5500
Wire Wire Line
	8650 5950 8650 6050
Wire Wire Line
	9350 5950 9350 6050
$Comp
L Device:L_Core_Ferrite L?
U 1 1
P 1550 2150
AR Path="/63DD0977/6463F50B" Ref="L?"  Part="1" 
AR Path="/63701EE5/6463F50B" Ref="L?"  Part="1" 
AR Path="/6414DBCD/6463F50B" Ref="L11"  Part="1" 
F 0 "L11" V 1700 2100 50  0000 L CNN
F 1 "T37-6" V 1684 2150 50  0001 C CNN
F 2 "Inductor_THT:L_Toroid_Horizontal_D9.5mm_P15.00mm_Diameter10-5mm_Amidon-T37" H 1550 2150 50  0001 C CNN
F 3 "~" H 1550 2150 50  0001 C CNN
	1    1550 2150
	0    -1   -1   0   
$EndComp
Text Notes 1350 1900 0    50   ~ 0
7T @ T37-6
$Comp
L Device:C C?
U 1 1
P 1200 2450
AR Path="/63701EE5/6463F516" Ref="C?"  Part="1" 
AR Path="/640EB8B6/6463F516" Ref="C?"  Part="1" 
AR Path="/6414DBCD/6463F516" Ref="C95"  Part="1" 
F 0 "C95" H 1315 2496 50  0000 L CNN
F 1 "220p" H 1315 2405 50  0000 L CNN
F 2 "Capacitor_SMD:C_0805_2012Metric_Pad1.15x1.40mm_HandSolder" H 1238 2300 50  0001 C CNN
F 3 "~" H 1200 2450 50  0001 C CNN
	1    1200 2450
	1    0    0    -1  
$EndComp
$Comp
L Device:C C?
U 1 1
P 1900 2450
AR Path="/63701EE5/6463F520" Ref="C?"  Part="1" 
AR Path="/640EB8B6/6463F520" Ref="C?"  Part="1" 
AR Path="/6414DBCD/6463F520" Ref="C96"  Part="1" 
F 0 "C96" H 2015 2496 50  0000 L CNN
F 1 "220p" H 2015 2405 50  0000 L CNN
F 2 "Capacitor_SMD:C_0805_2012Metric_Pad1.15x1.40mm_HandSolder" H 1938 2300 50  0001 C CNN
F 3 "~" H 1900 2450 50  0001 C CNN
	1    1900 2450
	1    0    0    -1  
$EndComp
$Comp
L power:GND #PWR?
U 1 1
P 1200 2700
AR Path="/6463F52A" Ref="#PWR?"  Part="1" 
AR Path="/63DD0977/6463F52A" Ref="#PWR?"  Part="1" 
AR Path="/640EB8B6/6463F52A" Ref="#PWR?"  Part="1" 
AR Path="/6414DBCD/6463F52A" Ref="#PWR091"  Part="1" 
F 0 "#PWR091" H 1200 2450 50  0001 C CNN
F 1 "GND" H 1205 2527 50  0001 C CNN
F 2 "" H 1200 2700 50  0001 C CNN
F 3 "" H 1200 2700 50  0001 C CNN
	1    1200 2700
	-1   0    0    -1  
$EndComp
$Comp
L power:GND #PWR?
U 1 1
P 1900 2700
AR Path="/6463F534" Ref="#PWR?"  Part="1" 
AR Path="/63DD0977/6463F534" Ref="#PWR?"  Part="1" 
AR Path="/640EB8B6/6463F534" Ref="#PWR?"  Part="1" 
AR Path="/6414DBCD/6463F534" Ref="#PWR094"  Part="1" 
F 0 "#PWR094" H 1900 2450 50  0001 C CNN
F 1 "GND" H 1905 2527 50  0001 C CNN
F 2 "" H 1900 2700 50  0001 C CNN
F 3 "" H 1900 2700 50  0001 C CNN
	1    1900 2700
	-1   0    0    -1  
$EndComp
Wire Wire Line
	1700 2150 1900 2150
Wire Wire Line
	1900 2150 1900 2300
Wire Wire Line
	1200 2150 1200 2300
Wire Wire Line
	1200 2150 1400 2150
Wire Wire Line
	1200 2600 1200 2700
Wire Wire Line
	1900 2600 1900 2700
Wire Wire Line
	1100 2150 1200 2150
Connection ~ 1200 2150
Wire Wire Line
	1900 2150 2050 2150
Connection ~ 1900 2150
Text Notes 650  1900 0    50   ~ 0
VFO
$Comp
L Device:Crystal Y5
U 1 1
P 5900 6250
F 0 "Y5" H 5900 6518 50  0000 C CNN
F 1 "9.000" H 5900 6427 50  0000 C CNN
F 2 "Crystal:Crystal_HC49-U_Vertical" H 5900 6250 50  0001 C CNN
F 3 "~" H 5900 6250 50  0001 C CNN
	1    5900 6250
	1    0    0    -1  
$EndComp
$Comp
L Device:C C?
U 1 1
P 5650 6550
AR Path="/63701EE5/63DD1B99" Ref="C?"  Part="1" 
AR Path="/640EB8B6/63DD1B99" Ref="C?"  Part="1" 
AR Path="/6414DBCD/63DD1B99" Ref="C98"  Part="1" 
F 0 "C98" H 5765 6596 50  0000 L CNN
F 1 "270p" H 5765 6505 50  0000 L CNN
F 2 "Capacitor_SMD:C_0805_2012Metric_Pad1.15x1.40mm_HandSolder" H 5688 6400 50  0001 C CNN
F 3 "~" H 5650 6550 50  0001 C CNN
	1    5650 6550
	1    0    0    -1  
$EndComp
$Comp
L power:GND #PWR?
U 1 1
P 5650 6850
AR Path="/63DD1BA3" Ref="#PWR?"  Part="1" 
AR Path="/63DD0977/63DD1BA3" Ref="#PWR?"  Part="1" 
AR Path="/640EB8B6/63DD1BA3" Ref="#PWR?"  Part="1" 
AR Path="/6414DBCD/63DD1BA3" Ref="#PWR097"  Part="1" 
F 0 "#PWR097" H 5650 6600 50  0001 C CNN
F 1 "GND" H 5655 6677 50  0001 C CNN
F 2 "" H 5650 6850 50  0001 C CNN
F 3 "" H 5650 6850 50  0001 C CNN
	1    5650 6850
	-1   0    0    -1  
$EndComp
Wire Wire Line
	5550 6250 5650 6250
Wire Wire Line
	5650 6250 5650 6400
Connection ~ 5650 6250
Wire Wire Line
	5650 6250 5750 6250
Wire Wire Line
	5650 6700 5650 6850
Wire Wire Line
	1750 6250 2000 6250
$Comp
L power:GND #PWR?
U 1 1
P 1250 6850
AR Path="/63DD8F5F" Ref="#PWR?"  Part="1" 
AR Path="/63DD0977/63DD8F5F" Ref="#PWR?"  Part="1" 
AR Path="/640EB8B6/63DD8F5F" Ref="#PWR?"  Part="1" 
AR Path="/6414DBCD/63DD8F5F" Ref="#PWR0180"  Part="1" 
F 0 "#PWR0180" H 1250 6600 50  0001 C CNN
F 1 "GND" H 1255 6677 50  0001 C CNN
F 2 "" H 1250 6850 50  0001 C CNN
F 3 "" H 1250 6850 50  0001 C CNN
	1    1250 6850
	-1   0    0    -1  
$EndComp
Wire Wire Line
	1250 6850 1250 6700
Wire Wire Line
	1250 6400 1250 6250
Wire Wire Line
	1000 6250 1250 6250
Connection ~ 1250 6250
Wire Wire Line
	1250 6250 1350 6250
$Comp
L Device:C C?
U 1 1
P 5150 2750
AR Path="/638B3032/63E089C0" Ref="C?"  Part="1" 
AR Path="/63A3545E/63E089C0" Ref="C?"  Part="1" 
AR Path="/63701EE5/63E089C0" Ref="C?"  Part="1" 
AR Path="/640EB8B6/63E089C0" Ref="C?"  Part="1" 
AR Path="/6414DBCD/63E089C0" Ref="C50"  Part="1" 
F 0 "C50" V 4898 2750 50  0000 C CNN
F 1 "0.1u" V 4989 2750 50  0000 C CNN
F 2 "Capacitor_SMD:C_0805_2012Metric_Pad1.15x1.40mm_HandSolder" H 5188 2600 50  0001 C CNN
F 3 "~" H 5150 2750 50  0001 C CNN
	1    5150 2750
	0    1    1    0   
$EndComp
Wire Wire Line
	4350 2250 4350 2000
Wire Wire Line
	4350 2000 4850 2000
Wire Wire Line
	3950 1350 4550 1350
Wire Wire Line
	4550 2750 4850 2750
Wire Wire Line
	4850 2000 4850 2750
Connection ~ 4850 2750
Wire Wire Line
	4850 2750 5000 2750
Wire Wire Line
	4000 2750 4350 2750
Wire Wire Line
	4350 2750 4350 2650
Wire Wire Line
	4550 2750 4550 2650
Wire Wire Line
	4550 2250 4550 1350
Wire Wire Line
	6950 3150 7500 3150
Text Notes 1350 3050 0    50   ~ 0
LPF 30 MHz
Text Notes 8800 6350 0    50   ~ 0
LPF 11 MHz
Text GLabel 8100 5500 0    50   Input ~ 0
ANALOG_BFO
Wire Wire Line
	8100 5500 8650 5500
Connection ~ 8650 5500
$EndSCHEMATC
